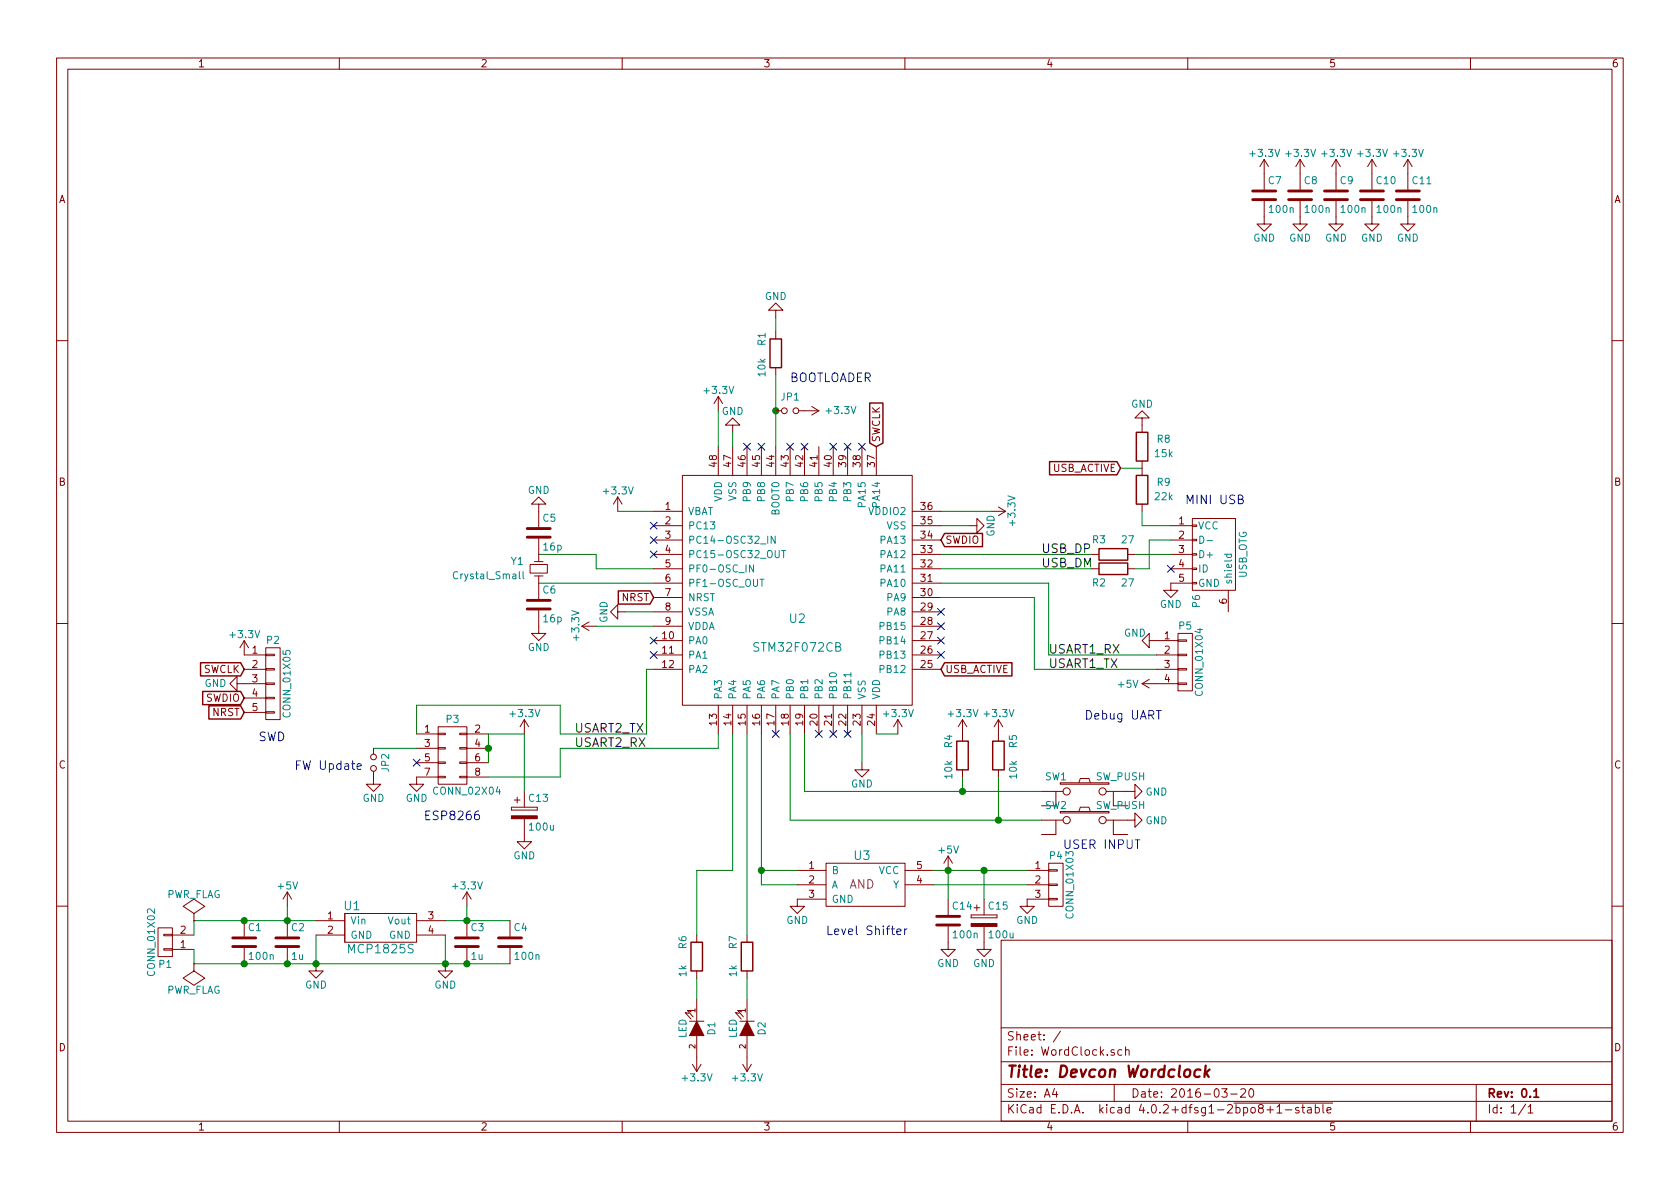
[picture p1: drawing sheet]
EESchema Schematic File Version 2
LIBS:WordClock-rescue
LIBS:power
LIBS:device
LIBS:transistors
LIBS:conn
LIBS:linear
LIBS:regul
LIBS:74xx
LIBS:cmos4000
LIBS:adc-dac
LIBS:memory
LIBS:xilinx
LIBS:microcontrollers
LIBS:dsp
LIBS:microchip
LIBS:analog_switches
LIBS:motorola
LIBS:texas
LIBS:intel
LIBS:audio
LIBS:interface
LIBS:digital-audio
LIBS:philips
LIBS:display
LIBS:cypress
LIBS:siliconi
LIBS:opto
LIBS:atmel
LIBS:contrib
LIBS:valves
LIBS:stm32f042
LIBS:mcp1700
LIBS:stm32f072cb
LIBS:74hct1g08gw-q100
LIBS:mcp1825s
LIBS:button
LIBS:WordClock-cache
EELAYER 25 0
EELAYER END
$Descr A4 11693 8268
encoding utf-8
Sheet 1 1
Title "Devcon Wordclock"
Date "2016-03-20"
Rev "0.1"
Comp ""
Comment1 ""
Comment2 ""
Comment3 ""
Comment4 ""
$EndDescr
$Comp
L C C3
U 1 1
P 3250 6550
F 0 "C3" H 3275 6650 50  0000 L CNN
F 1 "1u" H 3275 6450 50  0000 L CNN
F 2 "Capacitors_SMD:C_0805_HandSoldering" H 3288 6400 50  0001 C CNN
F 3 "" H 3250 6550 50  0000 C CNN
F 4 "Farnell" H 3250 6550 60  0001 C CNN "Distributor"
F 5 "2496809" H 3250 6550 60  0001 C CNN "PartNumber"
	1    3250 6550
	1    0    0    -1  
$EndComp
$Comp
L C C2
U 1 1
P 2000 6550
F 0 "C2" H 2025 6650 50  0000 L CNN
F 1 "1u" H 2025 6450 50  0000 L CNN
F 2 "Capacitors_SMD:C_0805_HandSoldering" H 2038 6400 50  0001 C CNN
F 3 "" H 2000 6550 50  0000 C CNN
F 4 "Farnell" H 2000 6550 60  0001 C CNN "Distributor"
F 5 "2496809" H 2000 6550 60  0001 C CNN "PartNumber"
	1    2000 6550
	1    0    0    -1  
$EndComp
$Comp
L +3.3V #PWR01
U 1 1
P 3250 6300
F 0 "#PWR01" H 3250 6150 50  0001 C CNN
F 1 "+3.3V" H 3250 6440 50  0000 C CNN
F 2 "" H 3250 6300 50  0000 C CNN
F 3 "" H 3250 6300 50  0000 C CNN
	1    3250 6300
	1    0    0    -1  
$EndComp
$Comp
L +5V #PWR02
U 1 1
P 2000 6300
F 0 "#PWR02" H 2000 6150 50  0001 C CNN
F 1 "+5V" H 2000 6440 50  0000 C CNN
F 2 "" H 2000 6300 50  0000 C CNN
F 3 "" H 2000 6300 50  0000 C CNN
	1    2000 6300
	1    0    0    -1  
$EndComp
$Comp
L GND #PWR03
U 1 1
P 2200 6700
F 0 "#PWR03" H 2200 6450 50  0001 C CNN
F 1 "GND" H 2200 6550 50  0000 C CNN
F 2 "" H 2200 6700 50  0000 C CNN
F 3 "" H 2200 6700 50  0000 C CNN
	1    2200 6700
	1    0    0    -1  
$EndComp
$Comp
L +3.3V #PWR04
U 1 1
P 5600 2850
F 0 "#PWR04" H 5600 2700 50  0001 C CNN
F 1 "+3.3V" V 5600 3100 50  0000 C CNN
F 2 "" H 5600 2850 50  0000 C CNN
F 3 "" H 5600 2850 50  0000 C CNN
	1    5600 2850
	0    1    1    0   
$EndComp
Wire Wire Line
	2000 6400 2000 6300
Wire Wire Line
	1350 6400 2200 6400
Wire Wire Line
	3100 6400 3550 6400
Wire Wire Line
	3250 6400 3250 6300
Wire Wire Line
	2200 6700 2200 6500
Wire Wire Line
	1350 6700 3550 6700
Connection ~ 2200 6700
$Comp
L STM32F072CB U2
U 1 1
P 5550 4100
F 0 "U2" H 5550 3900 60  0000 C CNN
F 1 "STM32F072CB" H 5550 3700 60  0000 C CNN
F 2 "Footprints:LQFP48" H 4750 4800 60  0001 C CNN
F 3 "" H 4750 4800 60  0000 C CNN
F 4 "Farnell" H 5550 4100 60  0001 C CNN "Distributor"
F 5 "2432094" H 5550 4100 60  0001 C CNN "PartNumber"
	1    5550 4100
	1    0    0    -1  
$EndComp
$Comp
L +3.3V #PWR05
U 1 1
P 4300 3550
F 0 "#PWR05" H 4300 3400 50  0001 C CNN
F 1 "+3.3V" H 4300 3690 50  0000 C CNN
F 2 "" H 4300 3550 50  0000 C CNN
F 3 "" H 4300 3550 50  0000 C CNN
	1    4300 3550
	1    0    0    -1  
$EndComp
$Comp
L +3.3V #PWR06
U 1 1
P 5000 2850
F 0 "#PWR06" H 5000 2700 50  0001 C CNN
F 1 "+3.3V" H 5000 2990 50  0000 C CNN
F 2 "" H 5000 2850 50  0000 C CNN
F 3 "" H 5000 2850 50  0000 C CNN
	1    5000 2850
	1    0    0    -1  
$EndComp
$Comp
L +3.3V #PWR07
U 1 1
P 6900 3550
F 0 "#PWR07" H 6900 3400 50  0001 C CNN
F 1 "+3.3V" H 6900 3690 50  0000 C CNN
F 2 "" H 6900 3550 50  0000 C CNN
F 3 "" H 6900 3550 50  0000 C CNN
	1    6900 3550
	0    1    1    0   
$EndComp
$Comp
L +3.3V #PWR08
U 1 1
P 6250 5100
F 0 "#PWR08" H 6250 4950 50  0001 C CNN
F 1 "+3.3V" H 6250 5240 50  0000 C CNN
F 2 "" H 6250 5100 50  0000 C CNN
F 3 "" H 6250 5100 50  0000 C CNN
	1    6250 5100
	1    0    0    -1  
$EndComp
$Comp
L +3.3V #PWR09
U 1 1
P 4150 4350
F 0 "#PWR09" H 4150 4200 50  0001 C CNN
F 1 "+3.3V" H 4150 4490 50  0000 C CNN
F 2 "" H 4150 4350 50  0000 C CNN
F 3 "" H 4150 4350 50  0000 C CNN
	1    4150 4350
	0    -1   -1   0   
$EndComp
$Comp
L GND #PWR010
U 1 1
P 6000 5300
F 0 "#PWR010" H 6000 5050 50  0001 C CNN
F 1 "GND" H 6000 5150 50  0000 C CNN
F 2 "" H 6000 5300 50  0000 C CNN
F 3 "" H 6000 5300 50  0000 C CNN
	1    6000 5300
	1    0    0    -1  
$EndComp
$Comp
L GND #PWR011
U 1 1
P 4350 4250
F 0 "#PWR011" H 4350 4000 50  0001 C CNN
F 1 "GND" H 4350 4100 50  0000 C CNN
F 2 "" H 4350 4250 50  0000 C CNN
F 3 "" H 4350 4250 50  0000 C CNN
	1    4350 4250
	0    1    1    0   
$EndComp
$Comp
L GND #PWR012
U 1 1
P 6750 3650
F 0 "#PWR012" H 6750 3400 50  0001 C CNN
F 1 "GND" H 6750 3500 50  0000 C CNN
F 2 "" H 6750 3650 50  0000 C CNN
F 3 "" H 6750 3650 50  0000 C CNN
	1    6750 3650
	0    -1   -1   0   
$EndComp
$Comp
L GND #PWR013
U 1 1
P 5100 3000
F 0 "#PWR013" H 5100 2750 50  0001 C CNN
F 1 "GND" H 5100 2850 50  0000 C CNN
F 2 "" H 5100 3000 50  0000 C CNN
F 3 "" H 5100 3000 50  0000 C CNN
	1    5100 3000
	-1   0    0    1   
$EndComp
$Comp
L +3.3V #PWR014
U 1 1
P 8800 1200
F 0 "#PWR014" H 8800 1050 50  0001 C CNN
F 1 "+3.3V" H 8800 1340 50  0000 C CNN
F 2 "" H 8800 1200 50  0000 C CNN
F 3 "" H 8800 1200 50  0000 C CNN
	1    8800 1200
	1    0    0    -1  
$EndComp
$Comp
L +3.3V #PWR015
U 1 1
P 9050 1200
F 0 "#PWR015" H 9050 1050 50  0001 C CNN
F 1 "+3.3V" H 9050 1340 50  0000 C CNN
F 2 "" H 9050 1200 50  0000 C CNN
F 3 "" H 9050 1200 50  0000 C CNN
	1    9050 1200
	1    0    0    -1  
$EndComp
$Comp
L +3.3V #PWR016
U 1 1
P 9300 1200
F 0 "#PWR016" H 9300 1050 50  0001 C CNN
F 1 "+3.3V" H 9300 1340 50  0000 C CNN
F 2 "" H 9300 1200 50  0000 C CNN
F 3 "" H 9300 1200 50  0000 C CNN
	1    9300 1200
	1    0    0    -1  
$EndComp
$Comp
L +3.3V #PWR017
U 1 1
P 9550 1200
F 0 "#PWR017" H 9550 1050 50  0001 C CNN
F 1 "+3.3V" H 9550 1340 50  0000 C CNN
F 2 "" H 9550 1200 50  0000 C CNN
F 3 "" H 9550 1200 50  0000 C CNN
	1    9550 1200
	1    0    0    -1  
$EndComp
$Comp
L +3.3V #PWR018
U 1 1
P 9800 1200
F 0 "#PWR018" H 9800 1050 50  0001 C CNN
F 1 "+3.3V" H 9800 1340 50  0000 C CNN
F 2 "" H 9800 1200 50  0000 C CNN
F 3 "" H 9800 1200 50  0000 C CNN
	1    9800 1200
	1    0    0    -1  
$EndComp
$Comp
L C C7
U 1 1
P 8800 1350
F 0 "C7" H 8825 1450 50  0000 L CNN
F 1 "100n" H 8825 1250 50  0000 L CNN
F 2 "Capacitors_SMD:C_0805_HandSoldering" H 8838 1200 50  0001 C CNN
F 3 "" H 8800 1350 50  0000 C CNN
F 4 "2496809" H 8800 1350 60  0001 C CNN "PartNumber"
F 5 "Farnell" H 8800 1350 60  0001 C CNN "Distributor"
	1    8800 1350
	1    0    0    -1  
$EndComp
$Comp
L C C8
U 1 1
P 9050 1350
F 0 "C8" H 9075 1450 50  0000 L CNN
F 1 "100n" H 9075 1250 50  0000 L CNN
F 2 "Capacitors_SMD:C_0805_HandSoldering" H 9088 1200 50  0001 C CNN
F 3 "" H 9050 1350 50  0000 C CNN
F 4 "2496809" H 9050 1350 60  0001 C CNN "PartNumber"
F 5 "Farnell" H 9050 1350 60  0001 C CNN "Distributor"
	1    9050 1350
	1    0    0    -1  
$EndComp
$Comp
L C C9
U 1 1
P 9300 1350
F 0 "C9" H 9325 1450 50  0000 L CNN
F 1 "100n" H 9325 1250 50  0000 L CNN
F 2 "Capacitors_SMD:C_0805_HandSoldering" H 9338 1200 50  0001 C CNN
F 3 "" H 9300 1350 50  0000 C CNN
F 4 "2496809" H 9300 1350 60  0001 C CNN "PartNumber"
F 5 "Farnell" H 9300 1350 60  0001 C CNN "Distributor"
	1    9300 1350
	1    0    0    -1  
$EndComp
$Comp
L C C10
U 1 1
P 9550 1350
F 0 "C10" H 9575 1450 50  0000 L CNN
F 1 "100n" H 9575 1250 50  0000 L CNN
F 2 "Capacitors_SMD:C_0805_HandSoldering" H 9588 1200 50  0001 C CNN
F 3 "" H 9550 1350 50  0000 C CNN
F 4 "2496809" H 9550 1350 60  0001 C CNN "PartNumber"
F 5 "Farnell" H 9550 1350 60  0001 C CNN "Distributor"
	1    9550 1350
	1    0    0    -1  
$EndComp
$Comp
L C C11
U 1 1
P 9800 1350
F 0 "C11" H 9825 1450 50  0000 L CNN
F 1 "100n" H 9825 1250 50  0000 L CNN
F 2 "Capacitors_SMD:C_0805_HandSoldering" H 9838 1200 50  0001 C CNN
F 3 "" H 9800 1350 50  0000 C CNN
F 4 "Farnell" H 9800 1350 60  0001 C CNN "Distributor"
F 5 "2496809" H 9800 1350 60  0001 C CNN "PartNumber"
	1    9800 1350
	1    0    0    -1  
$EndComp
$Comp
L GND #PWR019
U 1 1
P 8800 1500
F 0 "#PWR019" H 8800 1250 50  0001 C CNN
F 1 "GND" H 8800 1350 50  0000 C CNN
F 2 "" H 8800 1500 50  0000 C CNN
F 3 "" H 8800 1500 50  0000 C CNN
	1    8800 1500
	1    0    0    -1  
$EndComp
$Comp
L GND #PWR020
U 1 1
P 9050 1500
F 0 "#PWR020" H 9050 1250 50  0001 C CNN
F 1 "GND" H 9050 1350 50  0000 C CNN
F 2 "" H 9050 1500 50  0000 C CNN
F 3 "" H 9050 1500 50  0000 C CNN
	1    9050 1500
	1    0    0    -1  
$EndComp
$Comp
L GND #PWR021
U 1 1
P 9300 1500
F 0 "#PWR021" H 9300 1250 50  0001 C CNN
F 1 "GND" H 9300 1350 50  0000 C CNN
F 2 "" H 9300 1500 50  0000 C CNN
F 3 "" H 9300 1500 50  0000 C CNN
	1    9300 1500
	1    0    0    -1  
$EndComp
$Comp
L GND #PWR022
U 1 1
P 9550 1500
F 0 "#PWR022" H 9550 1250 50  0001 C CNN
F 1 "GND" H 9550 1350 50  0000 C CNN
F 2 "" H 9550 1500 50  0000 C CNN
F 3 "" H 9550 1500 50  0000 C CNN
	1    9550 1500
	1    0    0    -1  
$EndComp
$Comp
L GND #PWR023
U 1 1
P 9800 1500
F 0 "#PWR023" H 9800 1250 50  0001 C CNN
F 1 "GND" H 9800 1350 50  0000 C CNN
F 2 "" H 9800 1500 50  0000 C CNN
F 3 "" H 9800 1500 50  0000 C CNN
	1    9800 1500
	1    0    0    -1  
$EndComp
Wire Wire Line
	5100 3100 5100 3000
Wire Wire Line
	5000 3100 5000 2850
Wire Wire Line
	6550 3550 6900 3550
Wire Wire Line
	6750 3650 6550 3650
Wire Wire Line
	6000 5300 6000 5100
Wire Wire Line
	6100 5100 6250 5100
Wire Wire Line
	4550 4350 4150 4350
Wire Wire Line
	4550 4250 4350 4250
Wire Wire Line
	4550 3550 4300 3550
$Comp
L R R3
U 1 1
P 7750 3950
F 0 "R3" V 7550 3850 50  0000 C CNN
F 1 "27" V 7550 4050 50  0000 C CNN
F 2 "Resistors_SMD:R_0805_HandSoldering" V 7680 3950 50  0001 C CNN
F 3 "" H 7750 3950 50  0000 C CNN
F 4 "Farnell" V 7750 3950 60  0001 C CNN "Distributor"
F 5 "2303375" V 7750 3950 60  0001 C CNN "PartNumber"
	1    7750 3950
	0    1    1    0   
$EndComp
$Comp
L R R2
U 1 1
P 7750 3850
F 0 "R2" V 7950 3750 50  0000 C CNN
F 1 "27" V 7950 3950 50  0000 C CNN
F 2 "Resistors_SMD:R_0805_HandSoldering" V 7680 3850 50  0001 C CNN
F 3 "" H 7750 3850 50  0000 C CNN
F 4 "Farnell" V 7750 3850 60  0001 C CNN "Distributor"
F 5 "2303375" V 7750 3850 60  0001 C CNN "PartNumber"
	1    7750 3850
	0    1    1    0   
$EndComp
$Comp
L USB_OTG P6
U 1 1
P 8450 3850
F 0 "P6" H 8775 3725 50  0000 C CNN
F 1 "USB_OTG" H 8450 4050 50  0000 C CNN
F 2 "Footprints:MINI USB 2.0 SMD" V 8400 3750 50  0001 C CNN
F 3 "C:\\Users\\Peter\\Dropbox\\KiCAD\\Datasheets\\MINI_USB_BUCHSE.pdf" V 8400 3750 50  0001 C CNN
F 4 "Farnell" H 8450 3850 60  0001 C CNN "Distributor"
F 5 "2112367" H 8450 3850 60  0001 C CNN "PartNumber"
	1    8450 3850
	0    1    1    0   
$EndComp
Wire Wire Line
	6550 3850 7600 3850
Wire Wire Line
	7900 3850 8150 3850
Wire Wire Line
	7900 3950 8000 3950
Wire Wire Line
	6550 3950 7600 3950
Wire Wire Line
	8000 3950 8000 3750
Wire Wire Line
	8000 3750 8150 3750
$Comp
L GND #PWR024
U 1 1
P 8150 4050
F 0 "#PWR024" H 8150 3800 50  0001 C CNN
F 1 "GND" H 8150 3900 50  0000 C CNN
F 2 "" H 8150 4050 50  0000 C CNN
F 3 "" H 8150 4050 50  0000 C CNN
	1    8150 4050
	1    0    0    -1  
$EndComp
Wire Wire Line
	5400 2600 5400 3100
Connection ~ 5400 2850
Wire Wire Line
	5400 2300 5400 2200
$Comp
L GND #PWR025
U 1 1
P 5400 2200
F 0 "#PWR025" H 5400 1950 50  0001 C CNN
F 1 "GND" H 5400 2050 50  0000 C CNN
F 2 "" H 5400 2200 50  0000 C CNN
F 3 "" H 5400 2200 50  0000 C CNN
	1    5400 2200
	-1   0    0    1   
$EndComp
Text GLabel 6100 3100 1    51   Input ~ 0
SWCLK
Text GLabel 6550 3750 2    51   Input ~ 0
SWDIO
Wire Wire Line
	6550 4050 7300 4050
Wire Wire Line
	6550 4150 7200 4150
Wire Wire Line
	7200 4150 7200 4650
Wire Wire Line
	7200 4650 8050 4650
Wire Wire Line
	7300 4050 7300 4550
Wire Wire Line
	7300 4550 8050 4550
$Comp
L GND #PWR026
U 1 1
P 8050 4450
F 0 "#PWR026" H 8050 4200 50  0001 C CNN
F 1 "GND" V 8000 4300 50  0000 C CNN
F 2 "" H 8050 4450 50  0000 C CNN
F 3 "" H 8050 4450 50  0000 C CNN
	1    8050 4450
	0    1    1    0   
$EndComp
$Comp
L +3.3V #PWR027
U 1 1
P 1700 4550
F 0 "#PWR027" H 1700 4400 50  0001 C CNN
F 1 "+3.3V" H 1700 4690 50  0000 C CNN
F 2 "" H 1700 4550 50  0000 C CNN
F 3 "" H 1700 4550 50  0000 C CNN
	1    1700 4550
	1    0    0    -1  
$EndComp
$Comp
L GND #PWR028
U 1 1
P 1700 4750
F 0 "#PWR028" H 1700 4500 50  0001 C CNN
F 1 "GND" V 1700 4550 50  0000 C CNN
F 2 "" H 1700 4750 50  0000 C CNN
F 3 "" H 1700 4750 50  0000 C CNN
	1    1700 4750
	0    1    1    0   
$EndComp
Text GLabel 1700 4850 0    51   Input ~ 0
SWDIO
Text GLabel 1700 4650 0    51   Input ~ 0
SWCLK
Text GLabel 4550 4150 0    51   Input ~ 0
NRST
Text GLabel 1700 4950 0    51   Input ~ 0
NRST
$Comp
L Crystal_Small Y1
U 1 1
P 3750 3950
F 0 "Y1" V 3700 3800 50  0000 C CNN
F 1 "Crystal_Small" V 3800 3600 50  0000 C CNN
F 2 "Footprints:Quarz_SMD" H 3750 3950 50  0001 C CNN
F 3 "C:\\Users\\Peter\\Dropbox\\KiCAD\\Datasheets\\Quarz.pdf" H 3750 3950 50  0001 C CNN
F 4 "Farnell" V 3750 3950 60  0001 C CNN "Distributor"
F 5 "2467744" V 3750 3950 60  0001 C CNN "PartNumber"
	1    3750 3950
	0    1    1    0   
$EndComp
Wire Wire Line
	4550 4050 3750 4050
Wire Wire Line
	3750 3850 4150 3850
Wire Wire Line
	4150 3850 4150 3950
Wire Wire Line
	4150 3950 4550 3950
$Comp
L C C6
U 1 1
P 3750 4200
F 0 "C6" H 3775 4300 50  0000 L CNN
F 1 "16p" H 3775 4100 50  0000 L CNN
F 2 "Capacitors_SMD:C_0603_HandSoldering" H 3788 4050 50  0001 C CNN
F 3 "" H 3750 4200 50  0000 C CNN
F 4 "Farnell" H 3750 4200 60  0001 C CNN "Distributor"
F 5 "1865474" H 3750 4200 60  0001 C CNN "PartNumber"
	1    3750 4200
	1    0    0    -1  
$EndComp
$Comp
L C C5
U 1 1
P 3750 3700
F 0 "C5" H 3775 3800 50  0000 L CNN
F 1 "16p" H 3775 3600 50  0000 L CNN
F 2 "Capacitors_SMD:C_0603_HandSoldering" H 3788 3550 50  0001 C CNN
F 3 "" H 3750 3700 50  0000 C CNN
F 4 "Farnell" H 3750 3700 60  0001 C CNN "Distributor"
F 5 "1865474" H 3750 3700 60  0001 C CNN "PartNumber"
	1    3750 3700
	1    0    0    -1  
$EndComp
$Comp
L GND #PWR029
U 1 1
P 3750 4350
F 0 "#PWR029" H 3750 4100 50  0001 C CNN
F 1 "GND" H 3750 4200 50  0000 C CNN
F 2 "" H 3750 4350 50  0000 C CNN
F 3 "" H 3750 4350 50  0000 C CNN
	1    3750 4350
	1    0    0    -1  
$EndComp
$Comp
L GND #PWR030
U 1 1
P 3750 3550
F 0 "#PWR030" H 3750 3300 50  0001 C CNN
F 1 "GND" H 3750 3400 50  0000 C CNN
F 2 "" H 3750 3550 50  0000 C CNN
F 3 "" H 3750 3550 50  0000 C CNN
	1    3750 3550
	-1   0    0    1   
$EndComp
Text Label 7250 3850 0    60   ~ 0
USB_DP
Text Label 7250 3950 0    60   ~ 0
USB_DM
Text Label 7300 4550 0    60   ~ 0
USART1_RX
Text Label 7300 4650 0    60   ~ 0
USART1_TX
Wire Wire Line
	4550 4650 4500 4650
Wire Wire Line
	4500 4650 4500 5100
Wire Wire Line
	4500 5100 3900 5100
Wire Wire Line
	5000 5200 5000 5100
Wire Wire Line
	3900 5200 5000 5200
Text Label 4000 5100 0    60   ~ 0
USART2_TX
Text Label 4000 5200 0    60   ~ 0
USART2_RX
$Comp
L CONN_02X04 P3
U 1 1
P 3150 5250
F 0 "P3" H 3150 5500 50  0000 C CNN
F 1 "CONN_02X04" H 3250 5000 50  0000 C CNN
F 2 "Footprints:PIN_HEADER_02x04" H 3150 4050 50  0001 C CNN
F 3 "" H 3150 4050 50  0000 C CNN
	1    3150 5250
	1    0    0    -1  
$EndComp
$Comp
L MCP1825S U1
U 1 1
P 2650 6450
F 0 "U1" H 2450 6600 60  0000 C CNN
F 1 "MCP1825S" H 2650 6300 60  0000 C CNN
F 2 "TO_SOT_Packages_SMD:SOT-223" H 2550 6450 60  0001 C CNN
F 3 "LDO-MCP1825.pdf" H 2550 6450 60  0001 C CNN
F 4 "Farnell" H 2650 6450 60  0001 C CNN "Distributor"
F 5 "1578404" H 2650 6450 60  0001 C CNN "PartNumber"
	1    2650 6450
	1    0    0    -1  
$EndComp
Wire Wire Line
	3100 6500 3100 6700
Connection ~ 3100 6700
$Comp
L GND #PWR031
U 1 1
P 3100 6700
F 0 "#PWR031" H 3100 6450 50  0001 C CNN
F 1 "GND" H 3100 6550 50  0000 C CNN
F 2 "" H 3100 6700 50  0000 C CNN
F 3 "" H 3100 6700 50  0000 C CNN
	1    3100 6700
	1    0    0    -1  
$EndComp
$Comp
L C C1
U 1 1
P 1700 6550
F 0 "C1" H 1725 6650 50  0000 L CNN
F 1 "100n" H 1725 6450 50  0000 L CNN
F 2 "Capacitors_SMD:C_0805_HandSoldering" H 1738 6400 50  0001 C CNN
F 3 "" H 1700 6550 50  0000 C CNN
F 4 "2496809" H 1700 6550 60  0001 C CNN "PartNumber"
F 5 "Farnell" H 1700 6550 60  0001 C CNN "Distributor"
	1    1700 6550
	1    0    0    -1  
$EndComp
$Comp
L C C4
U 1 1
P 3550 6550
F 0 "C4" H 3575 6650 50  0000 L CNN
F 1 "100n" H 3575 6450 50  0000 L CNN
F 2 "Capacitors_SMD:C_0805_HandSoldering" H 3588 6400 50  0001 C CNN
F 3 "" H 3550 6550 50  0000 C CNN
F 4 "2496809" H 3550 6550 60  0001 C CNN "PartNumber"
F 5 "Farnell" H 3550 6550 60  0001 C CNN "Distributor"
	1    3550 6550
	1    0    0    -1  
$EndComp
Connection ~ 2000 6400
Connection ~ 2000 6700
Connection ~ 3250 6400
Connection ~ 3250 6700
$Comp
L 74HCT1G08GW-Q100 U3
U 1 1
P 6000 6150
F 0 "U3" H 6000 6350 60  0000 C CNN
F 1 "74HCT1G08GW-Q100" H 6000 5950 60  0001 C CNN
F 2 "Footprints:SOT353-1" H 5800 6250 60  0001 C CNN
F 3 "/home/peter/Dropbox/KiCAD/Datasheets/AND_GATE.pdf" H 5800 6250 60  0001 C CNN
F 4 "AND" H 6000 6150 60  0000 C CNN "Function"
F 5 "Farnell" H 6000 6150 60  0001 C CNN "Distributor"
F 6 "2445099" H 6000 6150 60  0001 C CNN "PartNumber"
	1    6000 6150
	1    0    0    -1  
$EndComp
$Comp
L GND #PWR032
U 1 1
P 5550 6250
F 0 "#PWR032" H 5550 6000 50  0001 C CNN
F 1 "GND" H 5550 6100 50  0000 C CNN
F 2 "" H 5550 6250 50  0000 C CNN
F 3 "" H 5550 6250 50  0000 C CNN
	1    5550 6250
	1    0    0    -1  
$EndComp
$Comp
L CONN_01X02 P1
U 1 1
P 1150 6550
F 0 "P1" H 1150 6700 50  0000 C CNN
F 1 "CONN_01X02" V 1250 6550 50  0000 C CNN
F 2 "Footprints:CONN_RM5,08_2PIN" H 1150 6550 50  0001 C CNN
F 3 "" H 1150 6550 50  0000 C CNN
	1    1150 6550
	-1   0    0    1   
$EndComp
$Comp
L CONN_01X03 P4
U 1 1
P 7350 6150
F 0 "P4" H 7350 6350 50  0000 C CNN
F 1 "CONN_01X03" V 7450 6150 50  0000 C CNN
F 2 "Footprints:CONN_RM5,08_3PIN" H 7350 6150 50  0001 C CNN
F 3 "" H 7350 6150 50  0000 C CNN
	1    7350 6150
	1    0    0    -1  
$EndComp
Wire Wire Line
	1350 6600 1350 6700
Connection ~ 1700 6700
Wire Wire Line
	1350 6500 1350 6400
Connection ~ 1700 6400
Wire Wire Line
	7150 6150 6500 6150
$Comp
L GND #PWR033
U 1 1
P 7150 6250
F 0 "#PWR033" H 7150 6000 50  0001 C CNN
F 1 "GND" H 7150 6100 50  0000 C CNN
F 2 "" H 7150 6250 50  0000 C CNN
F 3 "" H 7150 6250 50  0000 C CNN
	1    7150 6250
	1    0    0    -1  
$EndComp
$Comp
L +5V #PWR034
U 1 1
P 6600 6050
F 0 "#PWR034" H 6600 5900 50  0001 C CNN
F 1 "+5V" H 6600 6190 50  0000 C CNN
F 2 "" H 6600 6050 50  0000 C CNN
F 3 "" H 6600 6050 50  0000 C CNN
	1    6600 6050
	1    0    0    -1  
$EndComp
Wire Wire Line
	3900 5100 3900 4900
Wire Wire Line
	3900 4900 2900 4900
Wire Wire Line
	2900 4900 2900 5100
Wire Wire Line
	3400 5400 3900 5400
Wire Wire Line
	3900 5400 3900 5200
$Comp
L GND #PWR035
U 1 1
P 2900 5400
F 0 "#PWR035" H 2900 5150 50  0001 C CNN
F 1 "GND" H 2900 5250 50  0000 C CNN
F 2 "" H 2900 5400 50  0000 C CNN
F 3 "" H 2900 5400 50  0000 C CNN
	1    2900 5400
	1    0    0    -1  
$EndComp
$Comp
L Jumper_NO_Small JP1
U 1 1
P 5500 2850
F 0 "JP1" H 5500 2750 50  0000 C CNN
F 1 "Jumper_NO_Small" H 5510 2790 50  0001 C CNN
F 2 "Footprints:PIN_HEADER_01x02" H 5500 2850 50  0001 C CNN
F 3 "" H 5500 2850 50  0000 C CNN
	1    5500 2850
	-1   0    0    1   
$EndComp
Wire Wire Line
	5300 5100 5300 6150
Wire Wire Line
	5300 6050 5550 6050
$Comp
L CONN_01X05 P2
U 1 1
P 1900 4750
F 0 "P2" H 1900 5050 50  0000 C CNN
F 1 "CONN_01X05" V 2000 4750 50  0000 C CNN
F 2 "Footprints:PIN_HEADER_01x05" H 1900 4750 50  0001 C CNN
F 3 "" H 1900 4750 50  0000 C CNN
	1    1900 4750
	1    0    0    -1  
$EndComp
Wire Wire Line
	6500 6050 7150 6050
$Comp
L +3.3V #PWR036
U 1 1
P 3650 5100
F 0 "#PWR036" H 3650 4950 50  0001 C CNN
F 1 "+3.3V" H 3650 5240 50  0000 C CNN
F 2 "" H 3650 5100 50  0000 C CNN
F 3 "" H 3650 5100 50  0000 C CNN
	1    3650 5100
	1    0    0    -1  
$EndComp
Wire Wire Line
	3400 5100 3400 5300
Connection ~ 3400 5200
Wire Wire Line
	3400 5100 3650 5100
Wire Wire Line
	2600 5200 2900 5200
$Comp
L GND #PWR037
U 1 1
P 2600 5400
F 0 "#PWR037" H 2600 5150 50  0001 C CNN
F 1 "GND" H 2600 5250 50  0000 C CNN
F 2 "" H 2600 5400 50  0000 C CNN
F 3 "" H 2600 5400 50  0000 C CNN
	1    2600 5400
	1    0    0    -1  
$EndComp
$Comp
L Jumper_NO_Small JP2
U 1 1
P 2600 5300
F 0 "JP2" H 2600 5380 50  0000 C CNN
F 1 "Jumper_NO_Small" H 2610 5240 50  0001 C CNN
F 2 "Footprints:PIN_HEADER_01x02" H 2600 5300 50  0001 C CNN
F 3 "" H 2600 5300 50  0000 C CNN
	1    2600 5300
	0    1    1    0   
$EndComp
Text Notes 2950 5700 0    60   ~ 0
ESP8266\n
Text Notes 1800 5150 0    60   ~ 0
SWD\n
Text Notes 5750 6500 0    60   ~ 0
Level Shifter
Text Notes 7550 5000 0    60   ~ 0
Debug UART\n
Text Notes 8250 3500 0    60   ~ 0
MINI USB\n
Text Notes 5500 2650 0    60   ~ 0
BOOTLOADER
Text Notes 2050 5350 0    60   ~ 0
FW Update\n
$Comp
L SW_PUSH-RESCUE-WordClock SW1
U 1 1
P 7550 5500
F 0 "SW1" H 7350 5600 50  0000 C CNN
F 1 "SW_PUSH" H 7800 5600 50  0000 C CNN
F 2 "Footprints:Kurzhubtaster_SMD" H 7550 5500 50  0001 C CNN
F 3 "TASTER.pdf" H 7550 5500 50  0001 C CNN
F 4 "Farnell" H 7550 5500 60  0001 C CNN "Distributor"
F 5 "1217767" H 7550 5500 60  0001 C CNN "PartNumber"
	1    7550 5500
	1    0    0    -1  
$EndComp
Wire Wire Line
	5600 5500 7250 5500
Wire Wire Line
	5600 5500 5600 5100
Wire Wire Line
	5500 5700 7250 5700
Wire Wire Line
	5500 5700 5500 5100
$Comp
L SW_PUSH-RESCUE-WordClock SW2
U 1 1
P 7550 5700
F 0 "SW2" H 7350 5800 50  0000 C CNN
F 1 "SW_PUSH" H 7800 5800 50  0000 C CNN
F 2 "Footprints:Kurzhubtaster_SMD" H 7550 5700 50  0001 C CNN
F 3 "TASTER.pdf" H 7550 5700 50  0001 C CNN
F 4 "Farnell" H 7550 5700 60  0001 C CNN "Distributor"
F 5 "1217767" H 7550 5700 60  0001 C CNN "PartNumber"
	1    7550 5700
	1    0    0    -1  
$EndComp
$Comp
L GND #PWR038
U 1 1
P 7850 5700
F 0 "#PWR038" H 7850 5450 50  0001 C CNN
F 1 "GND" V 7850 5500 50  0000 C CNN
F 2 "" H 7850 5700 50  0000 C CNN
F 3 "" H 7850 5700 50  0000 C CNN
	1    7850 5700
	0    -1   -1   0   
$EndComp
$Comp
L GND #PWR039
U 1 1
P 7850 5500
F 0 "#PWR039" H 7850 5250 50  0001 C CNN
F 1 "GND" V 7850 5300 50  0000 C CNN
F 2 "" H 7850 5500 50  0000 C CNN
F 3 "" H 7850 5500 50  0000 C CNN
	1    7850 5500
	0    -1   -1   0   
$EndComp
$Comp
L R R5
U 1 1
P 6950 5250
F 0 "R5" V 6850 5150 50  0000 C CNN
F 1 "10k" V 6850 5350 50  0000 C CNN
F 2 "Resistors_SMD:R_0805_HandSoldering" V 6880 5250 50  0001 C CNN
F 3 "" H 6950 5250 50  0000 C CNN
F 4 "Farnell" V 6950 5250 60  0001 C CNN "Distributor"
F 5 "9332391" V 6950 5250 60  0001 C CNN "PartNumber"
	1    6950 5250
	-1   0    0    1   
$EndComp
$Comp
L R R4
U 1 1
P 6700 5250
F 0 "R4" V 6800 5150 50  0000 C CNN
F 1 "10k" V 6800 5350 50  0000 C CNN
F 2 "Resistors_SMD:R_0805_HandSoldering" V 6630 5250 50  0001 C CNN
F 3 "" H 6700 5250 50  0000 C CNN
F 4 "Farnell" V 6700 5250 60  0001 C CNN "Distributor"
F 5 "9332391" V 6700 5250 60  0001 C CNN "PartNumber"
	1    6700 5250
	-1   0    0    1   
$EndComp
Wire Wire Line
	6950 5400 6950 5700
Connection ~ 6950 5700
Wire Wire Line
	6700 5400 6700 5500
Connection ~ 6700 5500
$Comp
L +3.3V #PWR040
U 1 1
P 6950 5100
F 0 "#PWR040" H 6950 4950 50  0001 C CNN
F 1 "+3.3V" H 6950 5240 50  0000 C CNN
F 2 "" H 6950 5100 50  0000 C CNN
F 3 "" H 6950 5100 50  0000 C CNN
	1    6950 5100
	1    0    0    -1  
$EndComp
$Comp
L +3.3V #PWR041
U 1 1
P 6700 5100
F 0 "#PWR041" H 6700 4950 50  0001 C CNN
F 1 "+3.3V" H 6700 5240 50  0000 C CNN
F 2 "" H 6700 5100 50  0000 C CNN
F 3 "" H 6700 5100 50  0000 C CNN
	1    6700 5100
	1    0    0    -1  
$EndComp
Text Notes 7400 5900 0    60   ~ 0
USER INPUT\n
$Comp
L C C14
U 1 1
P 6600 6400
F 0 "C14" H 6625 6500 50  0000 L CNN
F 1 "100n" H 6625 6300 50  0000 L CNN
F 2 "Capacitors_SMD:C_0805_HandSoldering" H 6638 6250 50  0001 C CNN
F 3 "" H 6600 6400 50  0000 C CNN
F 4 "2496809" H 6600 6400 60  0001 C CNN "PartNumber"
F 5 "Farnell" H 6600 6400 60  0001 C CNN "Distributor"
	1    6600 6400
	1    0    0    -1  
$EndComp
Wire Wire Line
	6600 6050 6600 6250
Connection ~ 6600 6050
$Comp
L GND #PWR042
U 1 1
P 6600 6550
F 0 "#PWR042" H 6600 6300 50  0001 C CNN
F 1 "GND" H 6600 6400 50  0000 C CNN
F 2 "" H 6600 6550 50  0000 C CNN
F 3 "" H 6600 6550 50  0000 C CNN
	1    6600 6550
	1    0    0    -1  
$EndComp
$Comp
L CP C13
U 1 1
P 3650 5650
F 0 "C13" H 3675 5750 50  0000 L CNN
F 1 "100u" H 3675 5550 50  0000 L CNN
F 2 "Capacitors_SMD:c_elec_6.3x5.7" H 3688 5500 50  0001 C CNN
F 3 "" H 3650 5650 50  0000 C CNN
F 4 "Reichelt" H 3650 5650 60  0001 C CNN "Distributor"
F 5 "SMD ELKO 100/16" H 3650 5650 60  0001 C CNN "PartNumber"
	1    3650 5650
	1    0    0    -1  
$EndComp
Wire Wire Line
	3650 5100 3650 5500
$Comp
L GND #PWR043
U 1 1
P 3650 5800
F 0 "#PWR043" H 3650 5550 50  0001 C CNN
F 1 "GND" H 3650 5650 50  0000 C CNN
F 2 "" H 3650 5800 50  0000 C CNN
F 3 "" H 3650 5800 50  0000 C CNN
	1    3650 5800
	1    0    0    -1  
$EndComp
$Comp
L CP C15
U 1 1
P 6850 6400
F 0 "C15" H 6875 6500 50  0000 L CNN
F 1 "100u" H 6875 6300 50  0000 L CNN
F 2 "Capacitors_SMD:c_elec_6.3x5.7" H 6888 6250 50  0001 C CNN
F 3 "" H 6850 6400 50  0000 C CNN
F 4 "Reichelt" H 6850 6400 60  0001 C CNN "Distributor"
F 5 "SMD ELKO 100/16" H 6850 6400 60  0001 C CNN "PartNumber"
	1    6850 6400
	1    0    0    -1  
$EndComp
Wire Wire Line
	6850 6250 6850 6050
Connection ~ 6850 6050
$Comp
L GND #PWR044
U 1 1
P 6850 6550
F 0 "#PWR044" H 6850 6300 50  0001 C CNN
F 1 "GND" H 6850 6400 50  0000 C CNN
F 2 "" H 6850 6550 50  0000 C CNN
F 3 "" H 6850 6550 50  0000 C CNN
	1    6850 6550
	1    0    0    -1  
$EndComp
$Comp
L LED D2
U 1 1
P 5200 7150
F 0 "D2" H 5200 7250 50  0000 C CNN
F 1 "LED" H 5200 7050 50  0000 C CNN
F 2 "LEDs:LED_0805" H 5200 7150 50  0001 C CNN
F 3 "" H 5200 7150 50  0000 C CNN
F 4 "Reichelt" H 5200 7150 60  0001 C CNN "Distributor"
F 5 "SMD-LED 0805 RT" H 5200 7150 60  0001 C CNN "PartNumber"
	1    5200 7150
	0    1    1    0   
$EndComp
$Comp
L LED D1
U 1 1
P 4850 7150
F 0 "D1" H 4850 7250 50  0000 C CNN
F 1 "LED" H 4850 7050 50  0000 C CNN
F 2 "LEDs:LED_0805" H 4850 7150 50  0001 C CNN
F 3 "" H 4850 7150 50  0000 C CNN
F 4 "Reichelt" H 4850 7150 60  0001 C CNN "Distributor"
F 5 "SMD-LED 0805 GN" H 4850 7150 60  0001 C CNN "PartNumber"
	1    4850 7150
	0    1    1    0   
$EndComp
$Comp
L R R7
U 1 1
P 5200 6650
F 0 "R7" V 5300 6550 50  0000 C CNN
F 1 "1k" V 5300 6750 50  0000 C CNN
F 2 "Resistors_SMD:R_0805_HandSoldering" V 5130 6650 50  0001 C CNN
F 3 "" H 5200 6650 50  0000 C CNN
F 4 "Farnell" V 5200 6650 60  0001 C CNN "Distributor"
F 5 "2502785" V 5200 6650 60  0001 C CNN "PartNumber"
	1    5200 6650
	-1   0    0    1   
$EndComp
$Comp
L R R6
U 1 1
P 4850 6650
F 0 "R6" V 4950 6550 50  0000 C CNN
F 1 "1k" V 4950 6750 50  0000 C CNN
F 2 "Resistors_SMD:R_0805_HandSoldering" V 4780 6650 50  0001 C CNN
F 3 "" H 4850 6650 50  0000 C CNN
F 4 "Farnell" V 4850 6650 60  0001 C CNN "Distributor"
F 5 "2502785" V 4850 6650 60  0001 C CNN "PartNumber"
	1    4850 6650
	-1   0    0    1   
$EndComp
Wire Wire Line
	4850 6950 4850 6800
Wire Wire Line
	5200 6950 5200 6800
Wire Wire Line
	5200 6500 5200 5100
Wire Wire Line
	4850 6500 4850 6050
Wire Wire Line
	4850 6050 5100 6050
Wire Wire Line
	5100 6050 5100 5100
$Comp
L +3.3V #PWR045
U 1 1
P 4850 7350
F 0 "#PWR045" H 4850 7200 50  0001 C CNN
F 1 "+3.3V" H 4850 7490 50  0000 C CNN
F 2 "" H 4850 7350 50  0000 C CNN
F 3 "" H 4850 7350 50  0000 C CNN
	1    4850 7350
	-1   0    0    1   
$EndComp
$Comp
L +3.3V #PWR046
U 1 1
P 5200 7350
F 0 "#PWR046" H 5200 7200 50  0001 C CNN
F 1 "+3.3V" H 5200 7490 50  0000 C CNN
F 2 "" H 5200 7350 50  0000 C CNN
F 3 "" H 5200 7350 50  0000 C CNN
	1    5200 7350
	-1   0    0    1   
$EndComp
$Comp
L R R1
U 1 1
P 5400 2450
F 0 "R1" V 5500 2350 50  0000 C CNN
F 1 "10k" V 5500 2550 50  0000 C CNN
F 2 "Resistors_SMD:R_0805_HandSoldering" V 5330 2450 50  0001 C CNN
F 3 "" H 5400 2450 50  0000 C CNN
F 4 "Farnell" V 5400 2450 60  0001 C CNN "Distributor"
F 5 "9332391" V 5400 2450 60  0001 C CNN "PartNumber"
	1    5400 2450
	-1   0    0    1   
$EndComp
NoConn ~ 4550 3650
NoConn ~ 4550 3750
NoConn ~ 4550 3850
NoConn ~ 4550 4450
NoConn ~ 4550 4550
NoConn ~ 5400 5100
NoConn ~ 5700 5100
NoConn ~ 5800 5100
NoConn ~ 5900 5100
NoConn ~ 6550 4250
NoConn ~ 6550 4350
NoConn ~ 8150 3950
NoConn ~ 2900 5300
NoConn ~ 5900 3100
NoConn ~ 5800 3100
NoConn ~ 5600 3100
NoConn ~ 5500 3100
NoConn ~ 5300 3100
NoConn ~ 5200 3100
Wire Wire Line
	5300 6150 5550 6150
Connection ~ 5300 6050
$Comp
L PWR_FLAG #FLG047
U 1 1
P 1350 6400
F 0 "#FLG047" H 1350 6495 50  0001 C CNN
F 1 "PWR_FLAG" H 1350 6580 50  0000 C CNN
F 2 "" H 1350 6400 50  0000 C CNN
F 3 "" H 1350 6400 50  0000 C CNN
	1    1350 6400
	1    0    0    -1  
$EndComp
$Comp
L PWR_FLAG #FLG048
U 1 1
P 1350 6700
F 0 "#FLG048" H 1350 6795 50  0001 C CNN
F 1 "PWR_FLAG" H 1350 6880 50  0000 C CNN
F 2 "" H 1350 6700 50  0000 C CNN
F 3 "" H 1350 6700 50  0000 C CNN
	1    1350 6700
	-1   0    0    1   
$EndComp
$Comp
L CONN_01X04 P5
U 1 1
P 8250 4600
F 0 "P5" H 8250 4850 50  0000 C CNN
F 1 "CONN_01X04" V 8350 4600 50  0000 C CNN
F 2 "Footprints:PIN_HEADER_01x04" H 8250 4600 50  0001 C CNN
F 3 "" H 8250 4600 50  0000 C CNN
	1    8250 4600
	1    0    0    -1  
$EndComp
$Comp
L +5V #PWR049
U 1 1
P 8050 4750
F 0 "#PWR049" H 8050 4600 50  0001 C CNN
F 1 "+5V" V 8050 4950 50  0000 C CNN
F 2 "" H 8050 4750 50  0000 C CNN
F 3 "" H 8050 4750 50  0000 C CNN
	1    8050 4750
	0    -1   -1   0   
$EndComp
NoConn ~ 6550 4550
NoConn ~ 6550 4450
NoConn ~ 6000 3100
$Comp
L R R9
U 1 1
P 7950 3400
F 0 "R9" H 8100 3450 50  0000 C CNN
F 1 "22k" H 8100 3350 50  0000 C CNN
F 2 "Resistors_SMD:R_0805_HandSoldering" V 7880 3400 50  0001 C CNN
F 3 "" H 7950 3400 50  0000 C CNN
F 4 "Farnell" V 7950 3400 60  0001 C CNN "Distributor"
F 5 "2303375" V 7950 3400 60  0001 C CNN "PartNumber"
	1    7950 3400
	1    0    0    -1  
$EndComp
$Comp
L R R8
U 1 1
P 7950 3100
F 0 "R8" H 8100 3150 50  0000 C CNN
F 1 "15k" H 8100 3050 50  0000 C CNN
F 2 "Resistors_SMD:R_0805_HandSoldering" V 7880 3100 50  0001 C CNN
F 3 "" H 7950 3100 50  0000 C CNN
F 4 "Farnell" V 7950 3100 60  0001 C CNN "Distributor"
F 5 "2303375" V 7950 3100 60  0001 C CNN "PartNumber"
	1    7950 3100
	1    0    0    -1  
$EndComp
$Comp
L GND #PWR050
U 1 1
P 7950 2950
F 0 "#PWR050" H 7950 2700 50  0001 C CNN
F 1 "GND" H 7950 2800 50  0000 C CNN
F 2 "" H 7950 2950 50  0000 C CNN
F 3 "" H 7950 2950 50  0000 C CNN
	1    7950 2950
	-1   0    0    1   
$EndComp
Text GLabel 6550 4650 2    51   Input ~ 0
USB_ACTIVE
Wire Wire Line
	7800 3250 7950 3250
Wire Wire Line
	8150 3650 7950 3650
Wire Wire Line
	7950 3650 7950 3550
Text GLabel 7800 3250 0    51   Input ~ 0
USB_ACTIVE
$EndSCHEMATC
